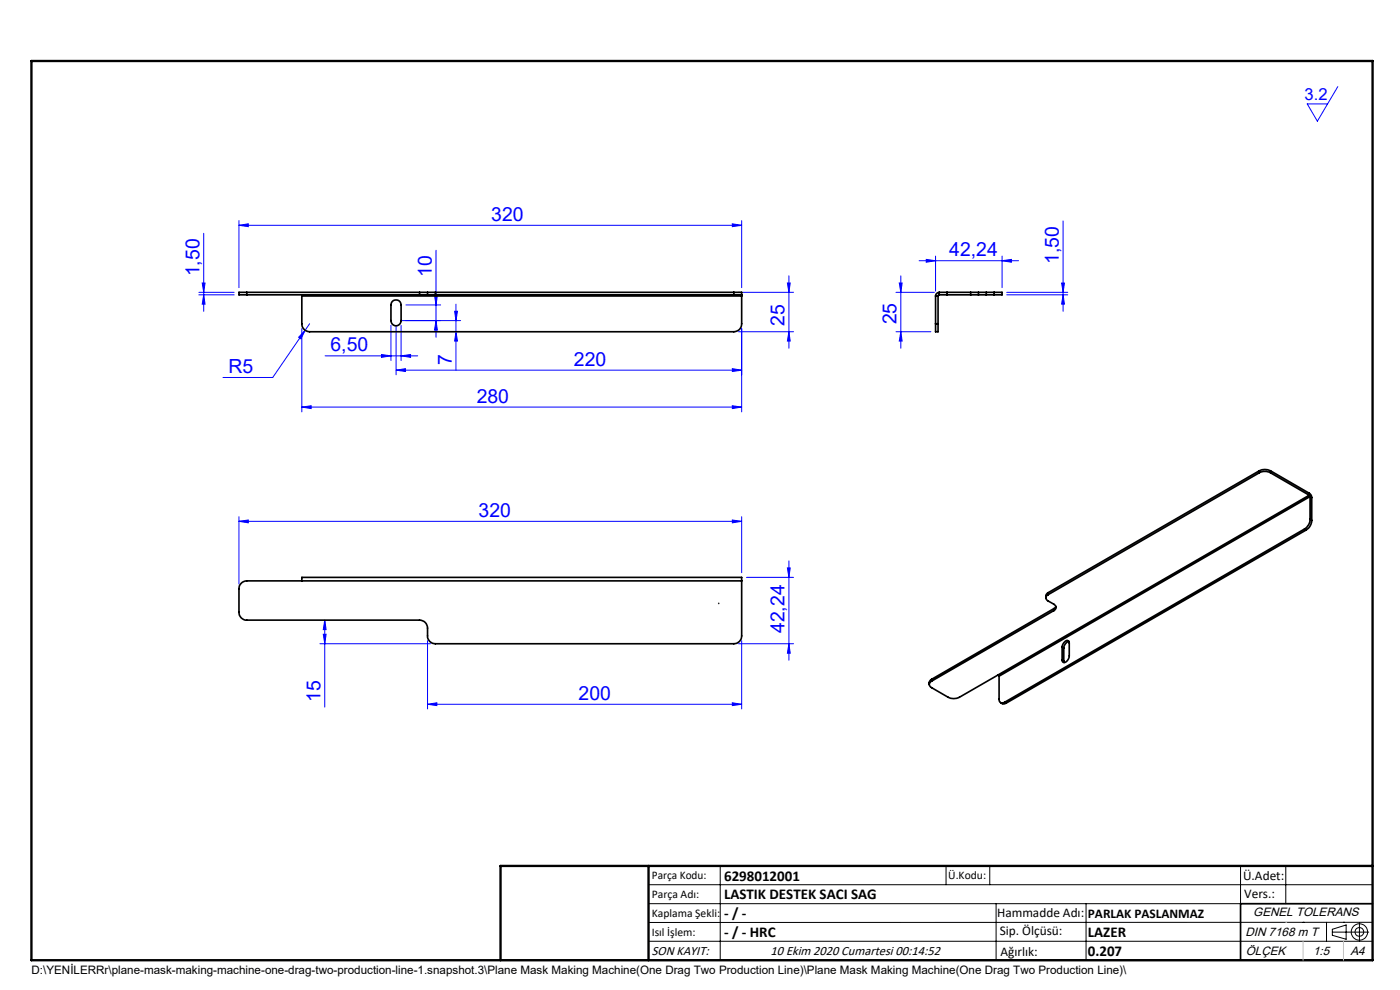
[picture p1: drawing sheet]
<svg xmlns="http://www.w3.org/2000/svg" width="297mm" height="210mm" viewBox="0 0 297 210" stroke-linecap="round" stroke-linejoin="round" font-family="sans-serif">
<g fill="none" stroke="#000" stroke-width=".21">
<path d="M137.6 187.7h153.6M137.6 191.7h153.6M137.6 199.7h153.6M152.8 183.7v20M200.7 183.7v4M210 183.7v4M211.3 191.7v12M230.4 191.7v12M263.2 183.7v20M272.8 183.7v8M276.4 195.6h.1M281.4 195.6v4.1"/>
<path d="M282.6 197.7h7.8M282.6 197.1l3-.9v3l-3-.8zM285 195.6h.1M288.4 195.8v3.8M291.2 195.6l-153.6 .1"/>
<circle cx="288.4" cy="197.7" r="1.74"/>
<circle cx="288.4" cy="197.7" r=".93"/>
</g>
<g fill="none" stroke="#00f" stroke-width=".21">
<path d="M283.8 18.4l-4.3 7.3-2.2-3.7h4.3M43.2 49.5v16.5M50.7 47.8l2-.3v.6zM50.7 46.8v14.2M50.7 47.8h106.6M92.5 53.1v18.4M155.4 47.5l1.9 .3-1.9 .3zM157.3 46.8v14.2M167.4 58.5v15.4M191.1 58.5v15.4M195 55.3h21.1M196.5 55l2 .3-2 .3z"/>
<path d="M198.5 54.3v7.5M212.6 55.3l2-.3v.6zM212.6 54.3v6.7M225.5 46.9v19.1M42.2 62h7.5M42.2 62.5h7.5M42.9 60h.6l-.3 2zM43.2 62.5l.3 2h-.6zM64 69.7v17.7M64.7 70.1l-.8 1.8-.5-.4zM64.7 70.1l-6.8 10h-10.6M65.7 68.7l-1 1.4"/>
<path d="M69 75.5h19.6M80.9 75.2l2 .3-2 .3zM82.9 69v7.5M84 78.5l2-.3v.6zM84 69v10.5M84 78.5h73.3M85 68h12.7M85.1 75.5l2-.3v.6zM85.1 69v7.5M86.1 64.7h7.4M92.2 62.7h.6l-.3 2zM92.5 68l.3 2h-.6z"/>
<path d="M96.4 66h.6l-.3 2zM96.7 64.5v14.1M96.7 70.4l.3 1.9h-.6zM155.4 78.2l1.9 .3-1.9 .3zM156.7 70.4h11.6M156.7 62h11.6M157.3 69.7v17.7M167 60h.6l-.2 2zM167.4 70.4l.2 1.9h-.6zM190.1 70.4h7.4M190.1 62h8.1M190.8 60h.6l-.3 2z"/>
<path d="M191.1 70.4l.3 1.9h-.6zM213.6 62h12.9M213.6 62.5h12.9M225.2 60h.6l-.3 2zM225.5 62.5l.3 2h-.6zM64 86.4l2-.3v.6zM64 86.4h93.3M155.4 86.1l1.9 .3-1.9 .3zM50.7 110.6l2-.3v.6zM50.7 109.6v14.3M50.7 110.6h106.6M155.4 110.3l1.9 .3-1.9 .3z"/>
<path d="M157.3 109.6v11.9M167.4 119v21M67.9 136.6h23.4M68.6 134.5h.6l-.3 2.1zM68.9 131.5v18.5M68.9 131.5l.3 2.1h-.6zM90.7 135.9v14.5M156.7 136.6h11.6M157.3 135.9v14.5M158.4 122.5h9.9M167 120.5h.6l-.2 2zM167.4 136.6l.2 2h-.6z"/>
<path d="M90.7 149.4l2-.3v.6zM90.7 149.4h66.6M155.4 149.1l1.9 .3-1.9 .3z"/>
</g>
<path d="M291.2 191.7h-28v12M106.2 203.7h185" fill="none" stroke="#000" stroke-width=".35"/>
<path d="M6.7 12.9h284.5v190.8h-284.5zM137.6 183.7v20M291.2 183.7h-185v20" fill="none" stroke="#000" stroke-width=".5"/>
<path d="M152.5 128h.1" fill="none" stroke="#191924" stroke-width=".35"/>
<path d="M272.8 195.6h.1M276.4 199.7v4M285 199.7v4" fill="none" stroke="#c0c0c0" stroke-width=".21"/>
<g fill="#00f">
<path d="M64.7 70.1l-1.3 1.4 .5 .4zM50.7 110.6l2-.3v.6zM155.4 110.3l1.9 .3-1.9 .3zM90.7 149.4l2-.3v.6zM155.4 149.1l1.9 .3-1.9 .3z"/>
<path d="M191.1 70.4l.3 1.9h-.6zM190.8 60h.6l-.3 2z"/>
<path d="M167.4 70.4l.2 1.9h-.6zM167 60h.6l-.2 2zM167.4 136.6l.2 2h-.6zM167 120.5h.6l-.2 2z"/>
<path d="M92.2 62.7h.6l-.3 2zM92.5 68l.3 2h-.6z"/>
<path d="M96.4 66h.6l-.3 2zM96.7 70.4l.3 1.9h-.6zM68.9 131.5l.3 2.1h-.6zM68.6 134.5h.6l-.3 2.1zM225.2 60h.6l-.3 2zM225.5 62.5l.3 2h-.6z"/>
<path d="M43.2 62.5l.3 2h-.6zM42.9 60h.6l-.3 2z"/>
<path d="M80.9 75.2l2 .3-2 .3zM85.1 75.5l2-.3v.6z"/>
<path d="M196.5 55l2 .3-2 .3zM212.6 55.3l2-.3v.6z"/>
<path d="M64 86.4l2-.3v.6zM155.4 86.1l1.9 .3-1.9 .3zM50.7 47.8l2-.3v.6zM155.4 47.5l1.9 .3-1.9 .3zM84 78.5l2-.3v.6zM155.4 78.2l1.9 .3-1.9 .3z"/>
</g>
<g fill="none" stroke="#000" stroke-width=".35">
<path d="M52.4 62h-1.7v.5h1.7M52.4 62h36.6M52.4 62.5h36.6M52.4 62v.5M64 62.5v.3M64 62.8v5.9a1.69 1.69 0 0 0 1.7 1.7h90a1.63 1.63 0 0 0 1.6-1.7v-5.9M64 62.8h93.3M83.2 64a1.09 1.09 0 0 1 1.2-.3 1.09 1.09 0 0 1 .7 1v3.3a1.08 1.08 0 0 1-1.1 1.1 1.08 1.08 0 0 1-1.1-1.1v-3.3zM89 62h1.7M89 62.5h1.7M89 62v.5M90.7 62h1.7"/>
<path d="M90.7 62.5h1.7M90.7 62v.5M92.4 62v.5M92.4 62h63.3M92.4 62.5h63.3M155.7 62h1.6v.5M155.7 62.5h1.6M155.7 62v.5M157.3 62.5v.3M198.5 68.7v1.7h.5v-1.7M198.5 62.8h.5M198.5 68.7h.5"/>
<path d="M198.5 62.8v5.9M199 62.8v5.9M199.2 62h1.7M199.2 62.5h1.7M199.2 62a.85 .85 0 0 0-.7 .8M199.2 62.5l-.2 .3M199.2 62v.5M200.9 62h5M200.9 62.5h5M200.9 62v.5M205.9 62.5h1.7M205.9 62h1.7"/>
<path d="M205.9 62v.5M207.6 62.5h1.6M207.6 62h1.6M207.6 62v.5M209.2 62h1.7M209.2 62.5h1.7M209.2 62v.5M210.9 62h1.7v.5h-1.7M210.9 62v.5M267.2 99.9a2.62 2.62 0 0 1 2.3 0M267.2 99.9v.4M267.2 99.9l-44.8 25.8"/>
<path d="M269.5 99.9v.4M269.5 99.9l8.2 4.7M267.2 100.3a2.62 2.62 0 0 1 2.3 0M267.2 100.3l-44.8 25.8M269.5 100.3l8.2 4.7M276.8 112.2l-63.7 36.8M276.8 112.2l.3 .2M277.1 112.4l-63.6 36.7M277.7 105l.2 .3M277.7 104.6l.4 .4 .2 .5M277.7 105l-65.9 38.1M277.7 104.6v.4"/>
<path d="M277.9 110.2a2.46 2.46 0 0 1-1.1 2M277.9 105.3l-66 38.1M277.9 105.3v4.9M277.9 110.2l.4 .2M277.9 105.3l.4 .2M278.3 110.4a2.46 2.46 0 0 1-1.2 2M278.3 105.5v4.9M51.2 123.7l.5-.3 .7-.2h104.9v11.7a1.63 1.63 0 0 1-1.6 1.7h-63.3a1.63 1.63 0 0 1-1.7-1.7v-1.7a1.69 1.69 0 0 0-1.7-1.7h-36.6a1.63 1.63 0 0 1-1.7-1.6v-5l.1-.7zM64 123.2v-.7h93.3v.7M222.4 126.1a.7 .7 0 0 0-.5 .7 .7 .7 0 0 0 .5 .7l1.2 .7a.73 .73 0 0 1 .4 .6 .73 .73 0 0 1-.4 .7M222.4 125.7l-.5 .5v.6M222.4 125.7v.4"/>
<path d="M223.6 129.5l-26 15M223.6 129.1v.4M223.6 129.1l-26 15M224 128.6l-.4 .5M225.3 137.3l.4-1a.62 .62 0 0 1 1.1-.2v3l-.1 .7a.77 .77 0 0 1-.5 .7 .77 .77 0 0 1-.8-.2l-.1-.3M225.3 137.3v2.7M225.3 137.3l.4 .2M225.7 137.5v2.7M226.8 136.1l-.7 .4-.4 1M197.6 144.1l-.4 .5-.1 .6M197.6 144.1v.4M211.8 143.1l-8.3 4.8a2.62 2.62 0 0 1-2.3 0l-3.6-2a.73 .73 0 0 1-.5-.7 .73 .73 0 0 1 .5-.7"/>
<path d="M211.8 143.1l.1 .3M211.9 143.4v4.9a.71 .71 0 0 0 .4 .7 .71 .71 0 0 0 .8 0M212.3 149a.89 .89 0 0 0 1.2 .1M213.1 149l.4 .1M225.3 140l.4 .2M225.7 140.2v.3"/>
</g>
<g font-size="4.1" fill="#00f">
<text x="104.2" y="46.9">320</text>
<text x="42.3" y="58.6" transform="rotate(-90 42.3 58.6)">1,50</text>
<text x="91.6" y="58.8" transform="rotate(-90 91.6 58.8)">10</text>
<text x="201.4" y="54.4">42,24</text>
<text x="224.6" y="56" transform="rotate(-90 224.6 56)">1,50</text>
<text x="166.4" y="69.1" transform="rotate(-90 166.4 69.1)">25</text>
<text x="190.2" y="68.8" transform="rotate(-90 190.2 68.8)">25</text>
<text x="70.1" y="74.5">6,50</text>
<text x="95.8" y="77.4" transform="rotate(-90 95.8 77.4)">7</text>
<text x="121.8" y="77.6">220</text>
<text x="48.5" y="79.1">R5</text>
<text x="101.1" y="85.4">280</text>
<text x="101.5" y="109.6">320</text>
<text x="166.4" y="134.3" transform="rotate(-90 166.4 134.3)">42,24</text>
<text x="68" y="148.8" transform="rotate(-90 68 148.8)">15</text>
<text x="122.7" y="148.4">200</text>
</g>
<text font-size="3.5" fill="#00f" x="276.8" y="21.2">3.2</text>
<g font-size="3.2">
<text x="153.6" y="190.8">LASTIK DESTEK SACI SAG</text>
<text x="153.6" y="186.8">6298012001</text>
<text x="153.6" y="194.8">- / -</text>
<text x="153.6" y="198.8">- / - HRC</text>
<text x="230.8" y="198.7">LAZER</text>
<text x="230.8" y="202.8">0.207</text>
</g>
<g font-size="2.8">
<text x="263.7" y="186.7">Ü.Adet:</text>
<text x="263.9" y="190.5">Vers.:</text>
<text x="211.5" y="194.5">Hammadde Adı:</text>
<text x="230.8" y="194.7">PARLAK PASLANMAZ</text>
<text x="138.3" y="202.6">SON KAYIT:</text>
<text x="163.5" y="202.6">10 Ekim 2020 Cumartesi 00:14:52</text>
<text x="212.1" y="198.4">Sip. Ölçüsü:</text>
<text x="212.2" y="202.7">Ağırlık:</text>
</g>
<g font-size="2.6">
<text x="265.9" y="194.4">GENEL TOLERANS</text>
<text x="264.2" y="198.5">DIN 7168 m T</text>
<text x="264.3" y="202.6">ÖLÇEK</text>
<text x="278.5" y="202.6">1:5</text>
<text x="286.5" y="202.6">A4</text>
</g>
<g font-size="2.5">
<text x="138.3" y="186.4">Parça Kodu:</text>
<text x="138.3" y="190.5">Parça Adı:</text>
<text x="201.2" y="186.5">Ü.Kodu:</text>
<text x="138.3" y="194.5">Kaplama Şekli:</text>
<text x="138.3" y="198.6">Isıl İşlem:</text>
<text x="6.7" y="206.7">D:\YENİLERRr\plane-mask-making-machine-one-drag-two-production-line-1.snapshot.3\Plane Mask Making Machine(One Drag Two Production Line)\Plane Mask Making Machine(One Drag Two Production Line)\</text>
</g>
</svg>
